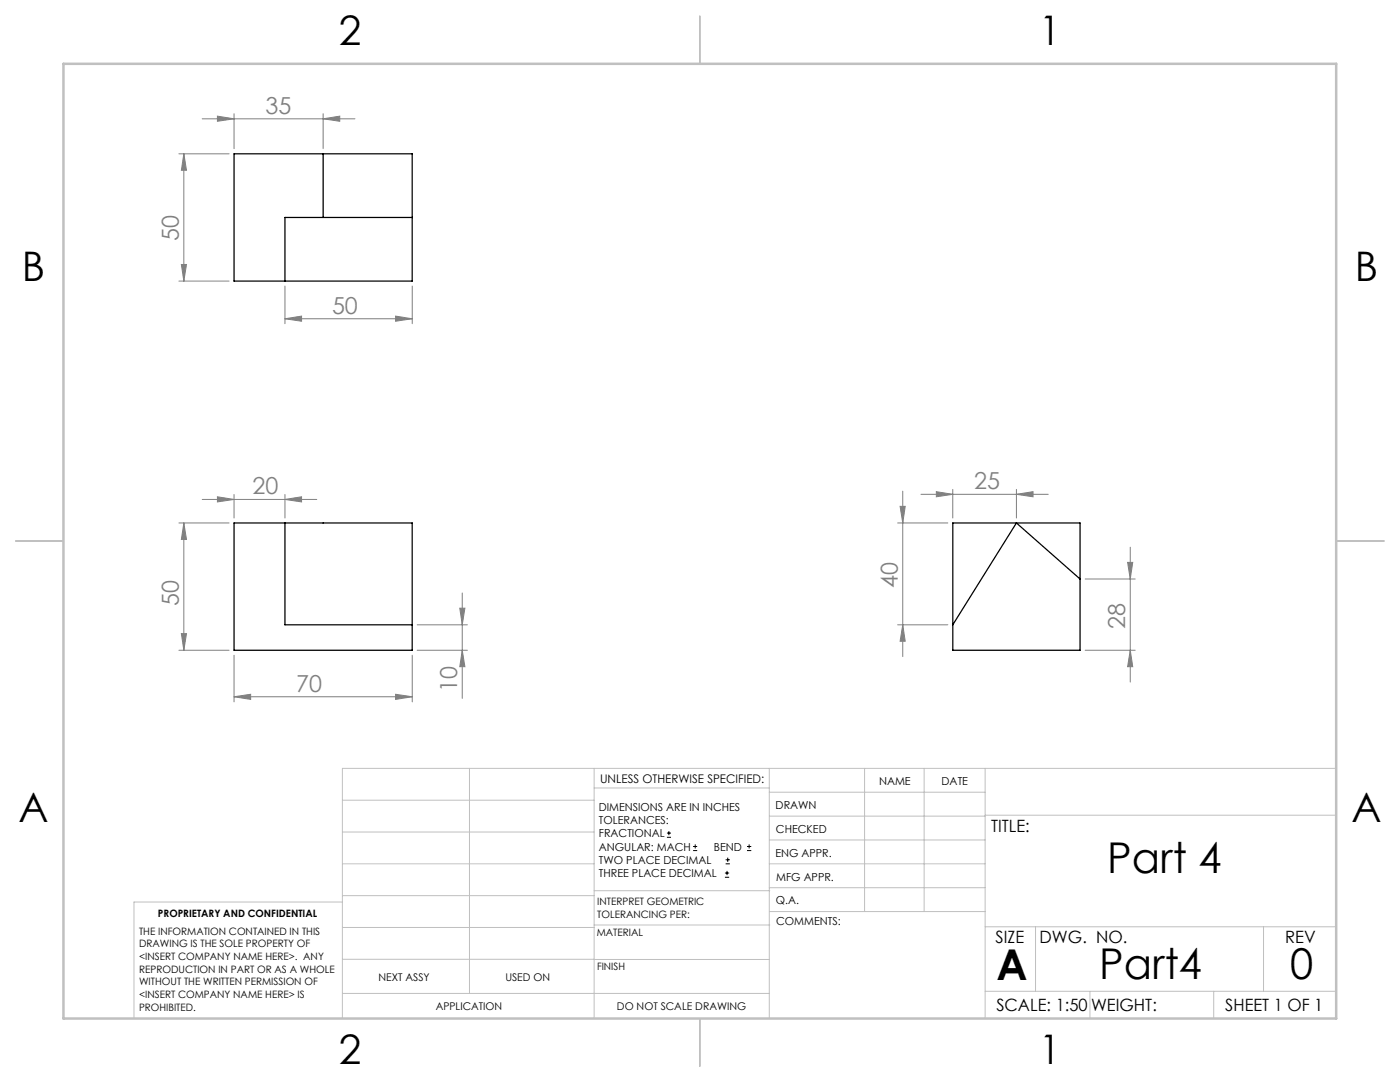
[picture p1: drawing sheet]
<svg xmlns="http://www.w3.org/2000/svg" width="279mm" height="216mm" viewBox="0 0 279 216" stroke-linecap="round" stroke-linejoin="round" font-family="sans-serif">
<path d="M46.7 30.7h35.6v25.4h-35.6zM64.5 30.7v12.7M82.3 43.4h-25.4v12.7M46.7 104.4h35.6v25.4h-35.6zM56.9 104.4v20.3h25.4M190.1 104.4h25.4v25.4h-25.4zM215.5 115.5l-12.7-11.1-12.7 20.3" fill="none" stroke="#000" stroke-width=".25"/>
<g fill="none" stroke="#000" stroke-width=".2">
<path d="M133.1 167.1h.8M133.1 166.2h.8M133.5 165.8v.9M138.3 169.7h.8M138.3 168.9h.8M138.7 168.5v.8M144.7 175h.8M144.7 174.2h.8M144.8 172.4h.9M144.8 171.6h.9M145.1 173.8v.8M145.2 171.1v.9"/>
<path d="M149.1 169.7h.8M149.1 168.9h.8M149.5 168.5v.8"/>
</g>
<g fill="none" stroke="#808080" stroke-width=".2">
<path d="M35.7 30.7h10M36.7 30.7l.5 3.3h-1zM36.7 30.7v25.4M40.4 23.7h30.4M43.4 23.2l3.3 .5-3.3 .5zM46.7 22.7v7M64.5 23.7l3.3-.5v1zM64.5 22.7v7M35.7 56.1h10M36.2 52.8h1l-.5 3.3zM56.9 57.1v7.5M82.3 57.1v7.5"/>
<path d="M56.9 63.6l3.3-.5v1zM56.9 63.6h25.4M79 63.1l3.3 .5-3.3 .5zM40.4 99.7h22.8M43.4 99.1l3.3 .6-3.3 .5zM46.7 98.7v4.7M56.9 99.7l3.3-.6v1.1zM56.9 98.7v4.7M180.2 98v33M183.8 98.6h25.4M186.9 98.1l3.2 .5-3.2 .5zM190.1 97.6v5.8"/>
<path d="M202.8 98.6l3.4-.5v1zM202.8 97.6v5.8M35.7 104.4h10M36.7 104.4l.5 3.2h-1zM36.7 104.4v25.4M92.3 118.3v21M179.1 104.4h10.1M179.6 101h1.1l-.5 3.4zM216.6 115.5h10M225 112.2h1.1l-.5 3.3zM225.6 109.2v26.9M35.7 129.8h10"/>
<path d="M36.2 126.4h1l-.5 3.4zM46.7 139l3.3-.5v1.1zM46.7 130.7v9.4M46.7 139h35.6M79 138.5l3.3 .5-3.3 .6zM82.3 130.7v9.4M83.3 124.7h10M83.3 129.8h10M91.8 121.4h1l-.5 3.3zM92.3 129.8l.5 3.2h-1zM179.1 124.7h10.1M180.2 124.7l.5 3.3h-1.1z"/>
<path d="M216.6 129.8h10M225.6 129.8l.5 3.2h-1.1z"/>
</g>
<g fill="none" stroke="#c0c0c0" stroke-width=".2">
<path d="M68.3 159.7h50.3M93.7 153.3v44.9M118.6 153.3v49.9M118.6 157.2h34.9M153.5 153.3v49.9M153.5 158.1h43.1M172.5 153.3v28.6M184.4 153.3v28.6M196.6 153.3v49.9M266.7 153.3h-198.4v49.9M68.3 178.7h50.3M68.3 172.4h50.3"/>
<path d="M68.3 166h50.3M68.3 180h-41.6v23.2M118.6 177.7h35M153.5 167.6h43.1M153.5 162.8h43.1M153.5 172.4h43.1M153.5 177.1h43.1M196.6 162.7h70.1M68.3 198.2h85.2M68.3 191.4l85.2 .1M68.3 185.1h50.3M118.6 184.6h35"/>
<path d="M153.6 181.9h43M196.6 197.8h70.1M196.6 184.9h70.1M206.7 184.9v12.9M217.5 197.8v5.4M242.2 197.8v5.4M252.2 184.9v12.9"/>
</g>
<path d="M139.7 3.2v9.5M3.1 107.9h9.6M266.7 107.9h9.5M139.7 203.2v9.6" fill="none" stroke="#c0c0c0" stroke-width=".25"/>
<path d="M12.7 12.7h254v190.5h-254z" fill="none" stroke="#c0c0c0" stroke-width=".5"/>
<g fill="#808080">
<path d="M56.9 99.7l3.3-.6v1.1zM43.4 99.1l3.3 .6-3.3 .5zM64.5 23.7l3.3-.5v1zM43.4 23.2l3.3 .5-3.3 .5zM202.8 98.6l3.4-.5v1zM186.9 98.1l3.2 .5-3.2 .5z"/>
<path d="M46.7 139l3.3-.5v1.1zM79 138.5l3.3 .5-3.3 .6z"/>
<path d="M180.2 124.7l.5 3.3h-1.1zM179.6 101h1.1l-.5 3.4z"/>
<path d="M91.8 121.4h1l-.5 3.3zM92.3 129.8l.5 3.2h-1zM36.7 104.4l.5 3.2h-1zM36.2 126.4h1l-.5 3.4zM36.7 30.7l.5 3.3h-1zM36.2 52.8h1l-.5 3.3zM225 112.2h1.1l-.5 3.3zM225.6 129.8l.5 3.2h-1.1z"/>
<path d="M56.9 63.6l3.3-.5v1zM79 63.1l3.3 .5-3.3 .5z"/>
</g>
<g font-size="8.5">
<text x="221" y="174.2">Part 4</text>
<text x="198.9" y="195.5">A</text>
<text x="219.4" y="195.4">Part4</text>
<text x="257.4" y="195.4">0</text>
</g>
<g font-size="8.1">
<text x="67.6" y="8.9">2</text>
<text x="207.3" y="8.9">1</text>
<text x="4.4" y="56.1">B</text>
<text x="270.4" y="56.1">B</text>
<text x="3.7" y="164.1">A</text>
<text x="269.7" y="164.1">A</text>
<text x="67.6" y="212.4">2</text>
<text x="207.3" y="212.4">1</text>
</g>
<g font-size="4.7" fill="#808080">
<text x="53" y="22.7">35</text>
<text x="35.7" y="48" transform="rotate(-90 35.7 48)">50</text>
<text x="66.3" y="62.6">50</text>
<text x="50.4" y="98.6">20</text>
<text x="194.4" y="97.6">25</text>
<text x="179.2" y="117.3" transform="rotate(-90 179.2 117.3)">40</text>
<text x="35.7" y="120.9" transform="rotate(-90 35.7 120.9)">50</text>
<text x="224.6" y="125.5" transform="rotate(-90 224.6 125.5)">28</text>
<text x="59.1" y="138">70</text>
<text x="91.3" y="138" transform="rotate(-90 91.3 138)">10</text>
</g>
<g font-size="3.4">
<text x="197.8" y="166">TITLE:</text>
<text x="198.7" y="188.1">SIZE</text>
<text x="207.5" y="188.1">DWG. NO.</text>
<text x="256.5" y="188.2">REV</text>
<text x="198.8" y="201.7">SCALE: 1:50</text>
<text x="217.7" y="201.8">WEIGHT:</text>
<text x="244.5" y="201.7">SHEET 1 OF 1</text>
</g>
<text font-size="2.4" x="119.8" y="156.2">UNLESS OTHERWISE SPECIFIED:</text>
<g font-size="2.2">
<text x="119.5" y="161.8">DIMENSIONS ARE IN INCHES</text>
<text x="154.8" y="161.4">DRAWN</text>
<text x="175.4" y="156.6">NAME</text>
<text x="187.9" y="156.7">DATE</text>
<text x="119.5" y="164.4">TOLERANCES:</text>
<text x="119.5" y="167.1">FRACTIONAL</text>
<text x="154.9" y="166.3">CHECKED</text>
<text x="119.5" y="169.7">ANGULAR: MACH</text>
<text x="119.5" y="172.4">TWO PLACE DECIMAL</text>
<text x="142.5" y="169.7">BEND</text>
<text x="154.8" y="170.9">ENG APPR.</text>
<text x="119.5" y="175">THREE PLACE DECIMAL</text>
<text x="154.9" y="175.7">MFG APPR.</text>
<text x="154.9" y="180.4">Q.A.</text>
<text x="154.9" y="184.6">COMMENTS:</text>
</g>
<g font-size="2.1">
<text x="75.5" y="195.7">NEXT ASSY</text>
<text x="100.9" y="195.7">USED ON</text>
<text x="86.9" y="201.5">APPLICATION</text>
<text x="123.1" y="201.6">DO NOT SCALE DRAWING</text>
</g>
<g font-size="2">
<text x="31.5" y="182.9">PROPRIETARY AND CONFIDENTIAL</text>
<text x="119.2" y="180.6">INTERPRET GEOMETRIC</text>
<text x="119.2" y="183.1">TOLERANCING PER:</text>
<text x="27.8" y="186.5">THE INFORMATION CONTAINED IN THIS</text>
<text x="27.8" y="189">DRAWING IS THE SOLE PROPERTY OF</text>
<text x="27.8" y="191.6">&lt;INSERT COMPANY NAME HERE&gt;. ANY</text>
<text x="119.1" y="186.7">MATERIAL</text>
<text x="27.8" y="194.1">REPRODUCTION IN PART OR AS A WHOLE</text>
<text x="27.8" y="196.6">WITHOUT THE WRITTEN PERMISSION OF</text>
<text x="119.1" y="193.5">FINISH</text>
<text x="27.8" y="199.1">&lt;INSERT COMPANY NAME HERE&gt; IS</text>
<text x="27.8" y="201.7">PROHIBITED.</text>
</g>
</svg>
